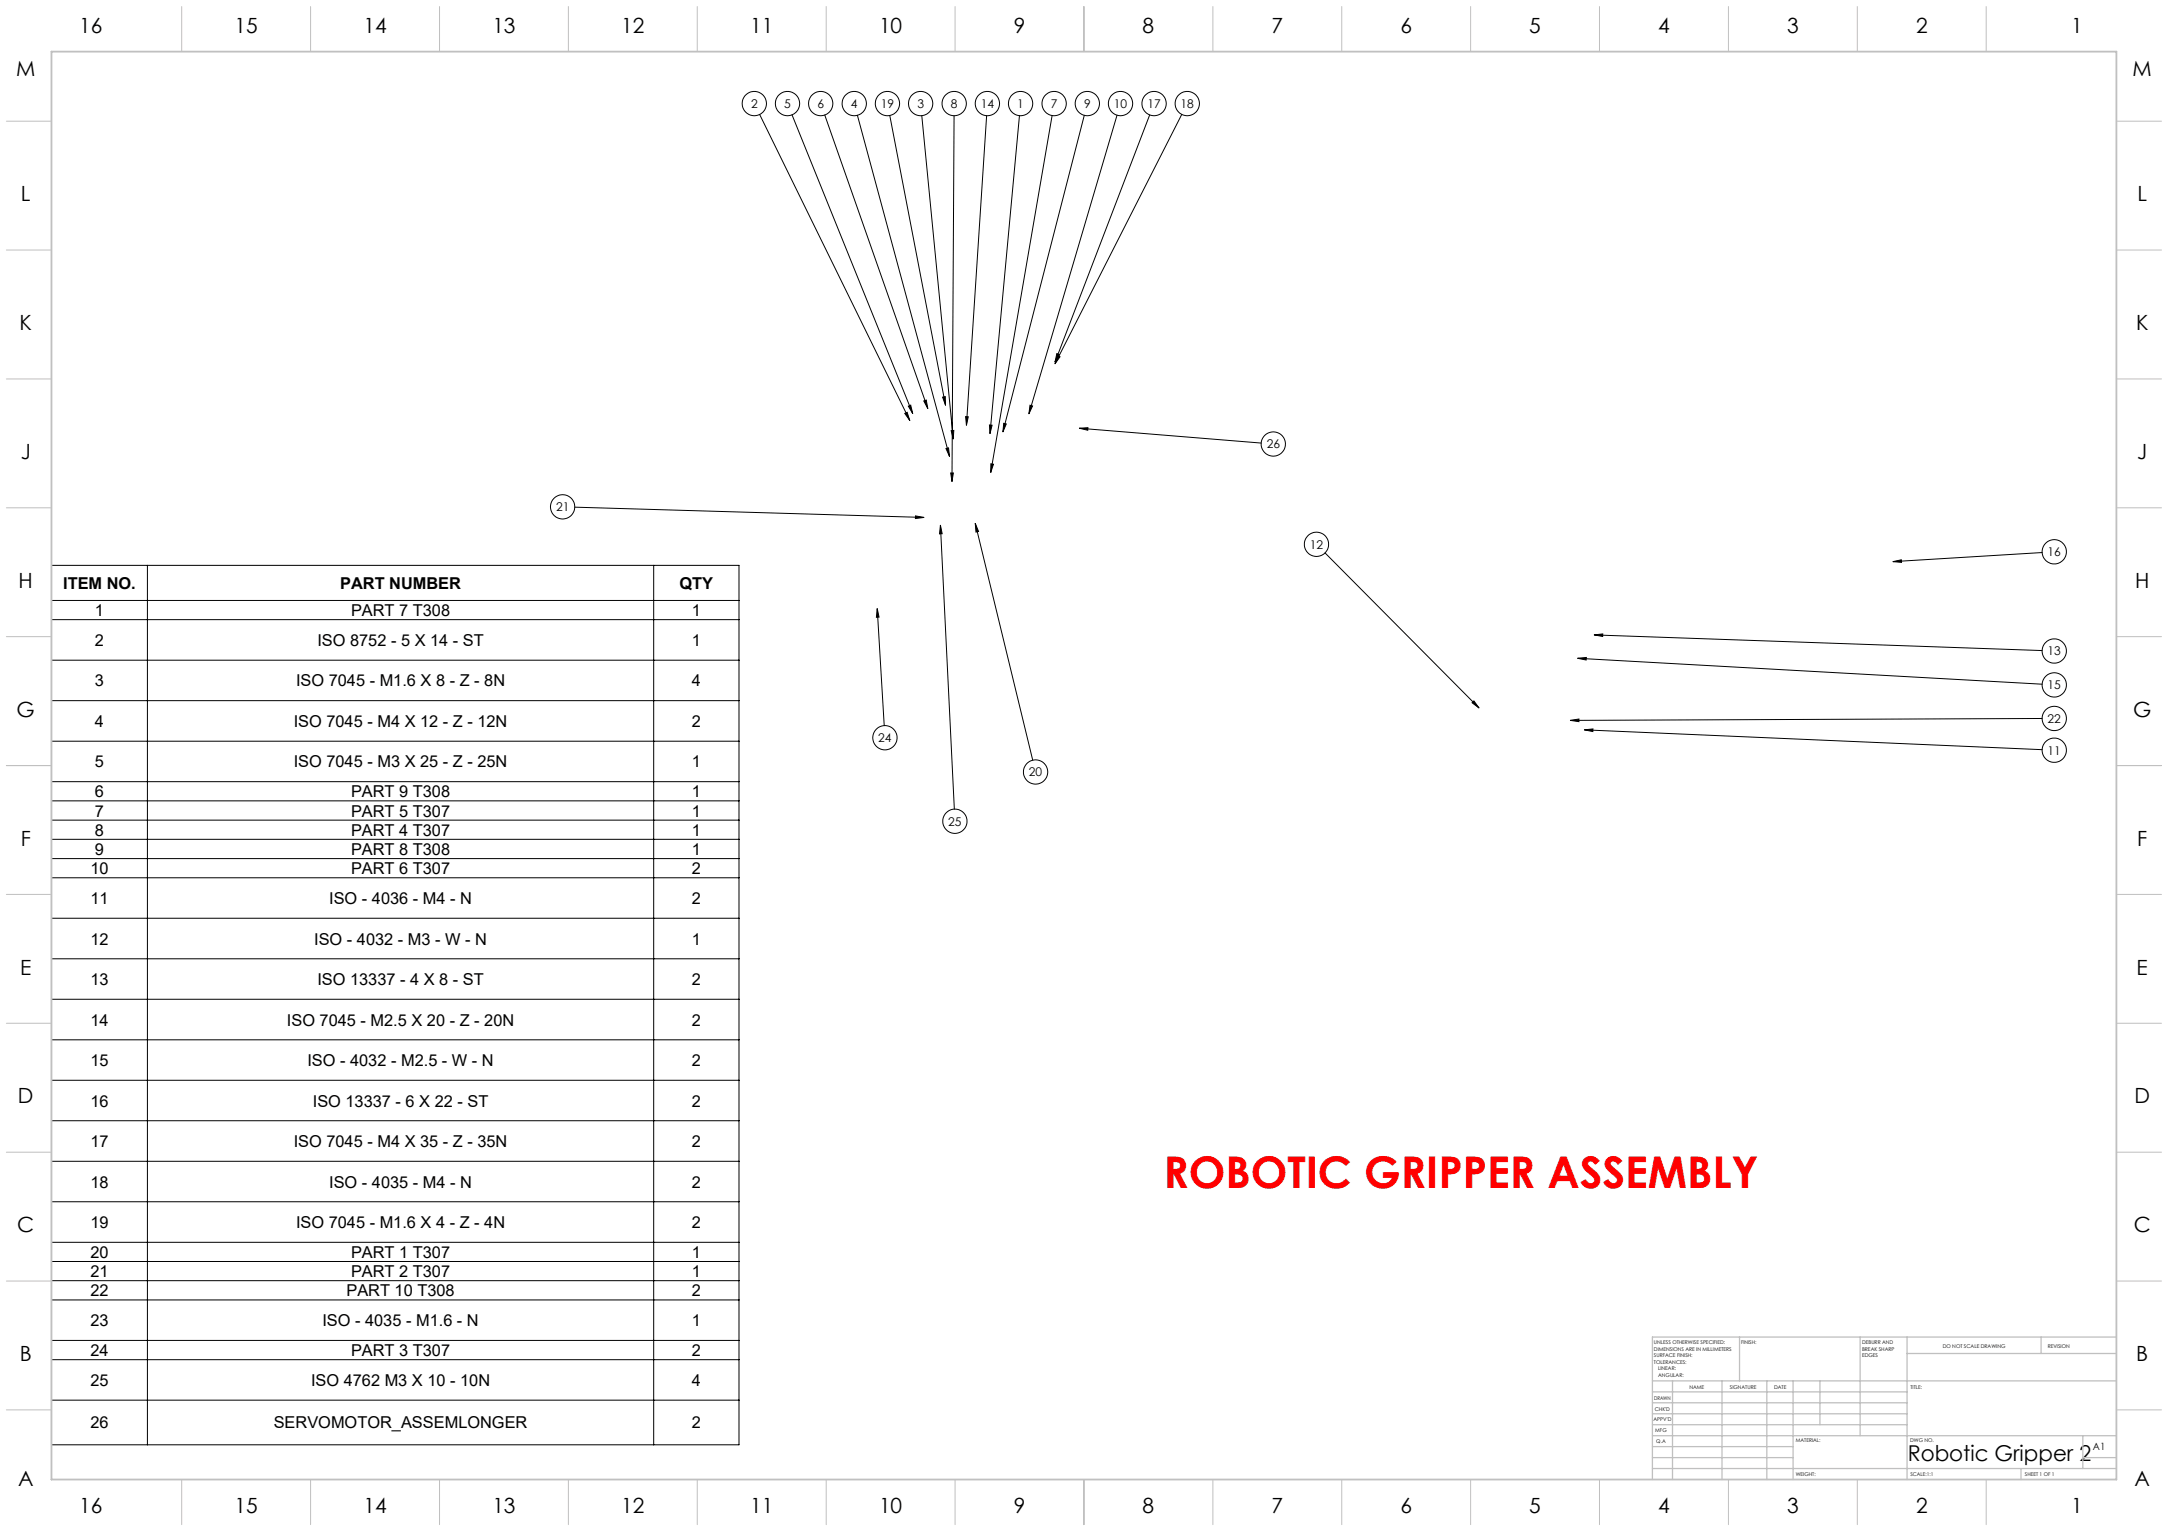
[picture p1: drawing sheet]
<svg xmlns="http://www.w3.org/2000/svg" width="841mm" height="594mm" viewBox="0 0 841 594" stroke-linecap="round" stroke-linejoin="round" font-family="sans-serif">
<g fill="none" stroke="#000" stroke-width=".39">
<path d="M294.7 44.4l58.2 118.8M307.2 44.5l46.8 115.9M319.9 44.6l40 113.9M332.6 44.7l35.7 132.4M345.2 44.8l21.6 112.4M357.6 44.9l12.2 125.4M370.1 44.9l-.8 141.9M382.7 44.9l-7.8 120.1M395.5 44.9l-11.5 123.3M408.1 44.8l-23.8 138.5M420.6 44.7l-31.6 122.9M433.3 44.7l-34.2 115.8"/>
<path d="M446 44.6l-36.7 95.9M458.4 44.4l-49.1 96.7M410 137.2l.9 .3-1.6 3zM410.3 138l.9 .4-1.9 2.7zM352.4 157.6l.9-.4 .7 3.2zM358.4 155.6l.9-.4 .6 3.3zM365.7 154.1l1-.2 .1 3.3zM399.6 157.2l.9 .3-1.4 3zM351 160.4l.9-.4 1 3.2zM367 174l.9-.2 .4 3.3zM369 167.1l1-.1-.2 3.3zM374.6 161.6l1 .1-.7 3.3z"/>
<path d="M383.8 164.9l1 .1-.8 3.2zM384.4 179.9l1 .2-1.1 3.2zM389.4 164.2l.9 .3-1.3 3.1zM418.7 166.2l3.3-.3v1zM418.7 166.2l70.5 5.7M223 196.8l135.4 4M368.8 183.5h1l-.5 3.3zM20 219.4h266.7v341.2h-266.7zM57.2 219.4v341.2M253.6 219.4v341.2M355.1 200.2l3.3 .6-3.3 .4zM364.8 203.8l.7 3.3h-1z"/>
<path d="M364.8 203.8l5.4 110.1M378.3 203.1l1.3 3.1-1 .2zM378.3 203.1l22.3 91.9M514 214.5l59.7 60.2M734.3 217.9l3.3-.7v1zM792.2 214.4l-57.9 3.5M20 233h266.7M340.3 236.1l.7 3.3-1 .1zM340.3 236.1l2.7 45.4M20 240.4h266.7M20 256.1h266.7M612 255.4l3.4-.3-.1 1z"/>
<path d="M612 255.4l180.2 10.1M618.4 246.3l3.3-.4v1zM618.4 246.3l173.8 6.1M20 271.8h266.7M571 272.7l.7-.8 2 2.8zM609.2 279.5l3.3-.5v1zM792.2 278.8l-183 .7M20 287.6h266.7M614.6 283.2l3.3-.4v1zM614.6 283.2l177.6 7.7M20 303.3h266.7M20 310.7h266.7"/>
<path d="M20 318.2h266.7M20 325.6h266.7M20 333.1h266.7M20 340.6h266.7M20 356.3h266.7M20 372h266.7M20 387.7h266.7M20 403.4h266.7M20 419.1h266.7M20 434.8h266.7M20 450.6h266.7M20 466.3h266.7"/>
<path d="M20 482h266.7M20 489.4h266.7M20 496.9h266.7M20 504.4h266.7M20 520.1h266.7M20 527.5h266.7M20 543.2h266.7"/>
<circle cx="292.6" cy="40.2" r="4.7"/>
<circle cx="305.5" cy="40.2" r="4.7"/>
<circle cx="318.4" cy="40.2" r="4.7"/>
<circle cx="331.4" cy="40.2" r="4.7"/>
<circle cx="344.3" cy="40.2" r="4.7"/>
<circle cx="357.1" cy="40.2" r="4.7"/>
<circle cx="370.2" cy="40.2" r="4.7"/>
<circle cx="383" cy="40.2" r="4.7"/>
<circle cx="395.9" cy="40.2" r="4.7"/>
<circle cx="408.9" cy="40.2" r="4.7"/>
<circle cx="421.8" cy="40.2" r="4.7"/>
<circle cx="434.7" cy="40.2" r="4.7"/>
<circle cx="447.7" cy="40.2" r="4.7"/>
<circle cx="460.5" cy="40.2" r="4.7"/>
<circle cx="493.9" cy="172.3" r="4.7"/>
<circle cx="218.3" cy="196.6" r="4.7"/>
<circle cx="510.7" cy="211.2" r="4.7"/>
<circle cx="796.9" cy="214.1" r="4.7"/>
<circle cx="796.9" cy="252.6" r="4.7"/>
<circle cx="796.9" cy="265.7" r="4.7"/>
<circle cx="796.9" cy="278.7" r="4.7"/>
<circle cx="343.3" cy="286.2" r="4.7"/>
<circle cx="401.7" cy="299.5" r="4.7"/>
<circle cx="796.9" cy="291.1" r="4.7"/>
<circle cx="370.4" cy="318.6" r="4.7"/>
</g>
<g fill="none" stroke="#c0c0c0" stroke-width=".39">
<path d="M70.5 2.5v17.5M120.5 2.5v17.5M170.5 2.5v17.5M220.5 2.5v17.5M270.5 2.5v17.5M320.5 2.5v17.5M370.5 2.5v17.5M420.5 2.5v17.5M470.5 2.5v17.5M520.5 2.5v17.5M570.5 2.5v17.5M620.5 2.5v17.5"/>
<path d="M670.5 2.5v17.5M720.5 2.5v17.5M770.5 2.5v17.5M2.5 47h17.5M821 47h17.5M2.5 97h17.5M821 97h17.5M2.5 147h17.5M821 147h17.5M2.5 197h17.5M821 197h17.5M2.5 247h17.5"/>
<path d="M821 247h17.5M2.5 297h17.5M821 297h17.5M2.5 347h17.5M821 347h17.5M2.5 397h17.5M821 397h17.5M2.5 447h17.5M821 447h17.5M2.5 497h17.5M821 497h17.5M2.5 547h17.5"/>
<path d="M821 547h17.5M70.5 574v17.5M120.5 574v17.5M170.5 574v17.5M220.5 574v17.5M270.5 574v17.5M320.5 574v17.5M370.5 574v17.5M420.5 574v17.5M470.5 574v17.5M520.5 574v17.5M570.5 574v17.5"/>
<path d="M620.5 574v17.5M670.5 574v17.5M720.5 574v17.5M770.5 574v17.5"/>
</g>
<g fill="none" stroke="#c0c0c0" stroke-width=".5">
<path d="M674.8 518.8v17M721.6 518.8v38.2M739.8 518.8v55.2M791.8 518.8v6.3M821 518.8h-180v55.2M641 535.8h180M648.8 535.8v38.2M668 535.8v38.2M685.4 535.8v38.2M695.6 535.8v38.2M706 535.8v17M739.8 525.1h81.2"/>
<path d="M641 552.8h98.8M641 548.5h98.8M641 544.3h98.8M641 540h98.8M641 557h180M808 557v12.8M641 569.8h180M641 565.5h54.6M641 561.3h54.6M784 569.8v4.2M808 565.5h13"/>
</g>
<path d="M20 20h801v554h-801z" fill="none" stroke="#c0c0c0" stroke-width=".7"/>
<path d="M351 160.4l.9-.4 1 3.2zM352.4 157.6l.9-.4 .7 3.2zM358.4 155.6l.9-.4 .6 3.3zM367 174l.9-.2 .4 3.3zM365.7 154.1l1-.2 .1 3.3zM369 167.1l1-.1-.2 3.3zM368.8 183.5h1l-.5 3.3zM374.6 161.6l1 .1-.7 3.3zM383.8 164.9l1 .1-.8 3.2zM384.4 179.9l1 .2-1.1 3.2zM389.4 164.2l.9 .3-1.3 3.1zM399.6 157.2l.9 .3-1.4 3zM410 137.2l.9 .3-1.6 3zM410.3 138l.9 .4-1.9 2.7zM418.7 166.2l3.3-.3v1zM378.3 203.1l1.3 3.1-1 .2zM364.8 203.8l.7 3.3h-1zM340.3 236.1l.7 3.3-1 .1zM355.1 200.2l3.3 .6-3.3 .4zM571 272.7l.7-.8 2 2.8zM734.3 217.9l3.3-.7v1zM618.4 246.3l3.3-.4v1zM612 255.4l3.4-.3-.1 1zM609.2 279.5l3.3-.5v1zM614.6 283.2l3.3-.4v1z" fill="#000"/>
<text font-size="16.9" fill="#f00" x="451.3" y="460.9">ROBOTIC GRIPPER ASSEMBLY</text>
<text font-size="8.5" x="740" y="566.7">Robotic Gripper 2</text>
<g font-size="8.1">
<text x="30.7" y="13">16</text>
<text x="91" y="13">15</text>
<text x="141" y="13">14</text>
<text x="191" y="13">13</text>
<text x="241" y="13">12</text>
<text x="291" y="13">11</text>
<text x="341" y="13">10</text>
<text x="393.2" y="13">9</text>
<text x="443.2" y="13">8</text>
<text x="493.2" y="13">7</text>
<text x="543.2" y="13">6</text>
<text x="593.2" y="13">5</text>
<text x="643.2" y="13">4</text>
<text x="693.2" y="13">3</text>
<text x="743.2" y="13">2</text>
<text x="803.5" y="13">1</text>
<text x="6.3" y="29.6">M</text>
<text x="827.3" y="29.6">M</text>
<text x="8.1" y="78.1">L</text>
<text x="829.1" y="78.1">L</text>
<text x="7.6" y="128.1">K</text>
<text x="828.6" y="128.1">K</text>
<text x="8" y="178.1">J</text>
<text x="829" y="178.1">J</text>
<text x="7.2" y="228.1">H</text>
<text x="828.2" y="228.1">H</text>
<text x="6.5" y="278.1">G</text>
<text x="827.5" y="278.1">G</text>
<text x="8" y="328.1">F</text>
<text x="829" y="328.1">F</text>
<text x="7.8" y="378.1">E</text>
<text x="828.8" y="378.1">E</text>
<text x="7" y="428.1">D</text>
<text x="828" y="428.1">D</text>
<text x="6.7" y="478.1">C</text>
<text x="827.7" y="478.1">C</text>
<text x="7.7" y="528.1">B</text>
<text x="828.7" y="528.1">B</text>
<text x="7" y="576.6">A</text>
<text x="828" y="576.6">A</text>
<text x="30.7" y="587">16</text>
<text x="91" y="587">15</text>
<text x="141" y="587">14</text>
<text x="191" y="587">13</text>
<text x="241" y="587">12</text>
<text x="291" y="587">11</text>
<text x="341" y="587">10</text>
<text x="393.2" y="587">9</text>
<text x="443.2" y="587">8</text>
<text x="493.2" y="587">7</text>
<text x="543.2" y="587">6</text>
<text x="593.2" y="587">5</text>
<text x="643.2" y="587">4</text>
<text x="693.2" y="587">3</text>
<text x="743.2" y="587">2</text>
<text x="803.5" y="587">1</text>
</g>
<g font-size="6.3">
<text x="24.5" y="228.5">ITEM NO.</text>
<text x="131.9" y="228.5">PART NUMBER</text>
<text x="263.6" y="228.5">QTY</text>
<text x="36.8" y="239">1</text>
<text x="136.2" y="239">PART 7 T308</text>
<text x="268.4" y="239">1</text>
<text x="36.8" y="250.6">2</text>
<text x="123.1" y="250.6">ISO 8752 - 5 X 14 - ST</text>
<text x="268.4" y="250.6">1</text>
<text x="36.8" y="266.3">3</text>
<text x="114.8" y="266.3">ISO 7045 - M1.6 X 8 - Z - 8N</text>
<text x="268.4" y="266.3">4</text>
<text x="36.8" y="282">4</text>
<text x="113.9" y="282">ISO 7045 - M4 X 12 - Z - 12N</text>
<text x="268.4" y="282">2</text>
<text x="36.8" y="297.7">5</text>
<text x="113.9" y="297.7">ISO 7045 - M3 X 25 - Z - 25N</text>
<text x="268.4" y="297.7">1</text>
<text x="36.8" y="309.3">6</text>
<text x="136.2" y="309.3">PART 9 T308</text>
<text x="268.4" y="309.3">1</text>
<text x="36.8" y="316.8">7</text>
<text x="136.2" y="316.8">PART 5 T307</text>
<text x="268.4" y="316.8">1</text>
<text x="36.8" y="324.2">8</text>
<text x="136.2" y="324.2">PART 4 T307</text>
<text x="268.4" y="324.2">1</text>
<text x="36.8" y="331.7">9</text>
<text x="136.2" y="331.7">PART 8 T308</text>
<text x="268.4" y="331.7">1</text>
<text x="35.1" y="339.2">10</text>
<text x="136.2" y="339.2">PART 6 T307</text>
<text x="268.4" y="339.2">2</text>
<text x="35.1" y="350.7">11</text>
<text x="127.7" y="350.7">ISO - 4036 - M4 - N</text>
<text x="268.4" y="350.7">2</text>
<text x="35.1" y="366.5">12</text>
<text x="121.9" y="366.5">ISO - 4032 - M3 - W - N</text>
<text x="268.4" y="366.5">1</text>
<text x="35.1" y="382.2">13</text>
<text x="123.1" y="382.2">ISO 13337 - 4 X 8 - ST</text>
<text x="268.4" y="382.2">2</text>
<text x="35.1" y="397.9">14</text>
<text x="111.3" y="397.9">ISO 7045 - M2.5 X 20 - Z - 20N</text>
<text x="268.4" y="397.9">2</text>
<text x="35.1" y="413.6">15</text>
<text x="119.2" y="413.6">ISO - 4032 - M2.5 - W - N</text>
<text x="268.4" y="413.6">2</text>
<text x="35.1" y="429.3">16</text>
<text x="121.4" y="429.3">ISO 13337 - 6 X 22 - ST</text>
<text x="268.4" y="429.3">2</text>
<text x="35.1" y="445">17</text>
<text x="113.9" y="445">ISO 7045 - M4 X 35 - Z - 35N</text>
<text x="268.4" y="445">2</text>
<text x="35.1" y="460.7">18</text>
<text x="127.7" y="460.7">ISO - 4035 - M4 - N</text>
<text x="268.4" y="460.7">2</text>
<text x="35.1" y="476.4">19</text>
<text x="114.8" y="476.4">ISO 7045 - M1.6 X 4 - Z - 4N</text>
<text x="268.4" y="476.4">2</text>
<text x="35.1" y="488">20</text>
<text x="136.2" y="488">PART 1 T307</text>
<text x="268.4" y="488">1</text>
<text x="35.1" y="495.5">21</text>
<text x="136.2" y="495.5">PART 2 T307</text>
<text x="268.4" y="495.5">1</text>
<text x="35.1" y="502.9">22</text>
<text x="134.4" y="502.9">PART 10 T308</text>
<text x="268.4" y="502.9">2</text>
<text x="35.1" y="514.5">23</text>
<text x="125.1" y="514.5">ISO - 4035 - M1.6 - N</text>
<text x="268.4" y="514.5">1</text>
<text x="35.1" y="526.1">24</text>
<text x="136.2" y="526.1">PART 3 T307</text>
<text x="268.4" y="526.1">2</text>
<text x="35.1" y="537.7">25</text>
<text x="120.6" y="537.7">ISO 4762 M3 X 10 - 10N</text>
<text x="268.4" y="537.7">4</text>
<text x="35.1" y="554.2">26</text>
<text x="106.2" y="554.2">SERVOMOTOR_ASSEMLONGER</text>
<text x="268.4" y="554.2">2</text>
</g>
<g font-size="4.7">
<text x="291.3" y="41.9">2</text>
<text x="304.2" y="41.9">5</text>
<text x="317.1" y="41.9">6</text>
<text x="330.1" y="41.9">4</text>
<text x="341.7" y="41.9">19</text>
<text x="355.9" y="41.9">3</text>
<text x="368.9" y="41.9">8</text>
<text x="380.5" y="41.9">14</text>
<text x="394.6" y="41.9">1</text>
<text x="407.6" y="41.9">7</text>
<text x="420.5" y="41.9">9</text>
<text x="432.1" y="41.9">10</text>
<text x="445.1" y="41.9">17</text>
<text x="458" y="41.9">18</text>
<text x="491.4" y="174">26</text>
<text x="215.7" y="198.3">21</text>
<text x="508.1" y="212.9">12</text>
<text x="794.3" y="215.8">16</text>
<text x="794.3" y="254.3">13</text>
<text x="794.3" y="267.4">15</text>
<text x="794.3" y="280.4">22</text>
<text x="340.7" y="287.9">24</text>
<text x="794.3" y="292.8">11</text>
<text x="399.1" y="301.2">20</text>
<text x="367.9" y="320.3">25</text>
</g>
<text font-size="3.9" x="811.9" y="562.5">A1</text>
<g font-size="2">
<text x="641.6" y="521.6">UNLESS OTHERWISE SPECIFIED:</text>
<text x="675.4" y="521.6">FINISH:</text>
<text x="722.3" y="521.5">DEBURR AND</text>
<text x="641.6" y="524.1">DIMENSIONS ARE IN MILLIMETERS</text>
<text x="641.6" y="526.6">SURFACE FINISH:</text>
<text x="722.3" y="524">BREAK SHARP</text>
<text x="722.3" y="526.5">EDGES</text>
<text x="753.6" y="523">DO NOT SCALE DRAWING</text>
<text x="794.3" y="523.2">REVISION</text>
<text x="641.6" y="529.1">TOLERANCES:</text>
<text x="643.2" y="531.6">LINEAR:</text>
<text x="643.2" y="534.1">ANGULAR:</text>
<text x="655.3" y="539">NAME</text>
<text x="671" y="538.9">SIGNATURE</text>
<text x="688.2" y="538.9">DATE</text>
<text x="741.1" y="538.9">TITLE:</text>
<text x="641.6" y="543.1">DRAWN</text>
<text x="641.4" y="551.4">APPV'D</text>
<text x="641.9" y="547.3">CHK'D</text>
<text x="642.1" y="555.8">MFG</text>
<text x="642.5" y="560">Q.A</text>
<text x="696.6" y="559.5">MATERIAL:</text>
<text x="741" y="559.5">DWG NO.</text>
<text x="696.6" y="572.5">WEIGHT:</text>
<text x="741.1" y="572.6">SCALE:1:1</text>
<text x="785.5" y="572.6">SHEET 1 OF 1</text>
</g>
</svg>
